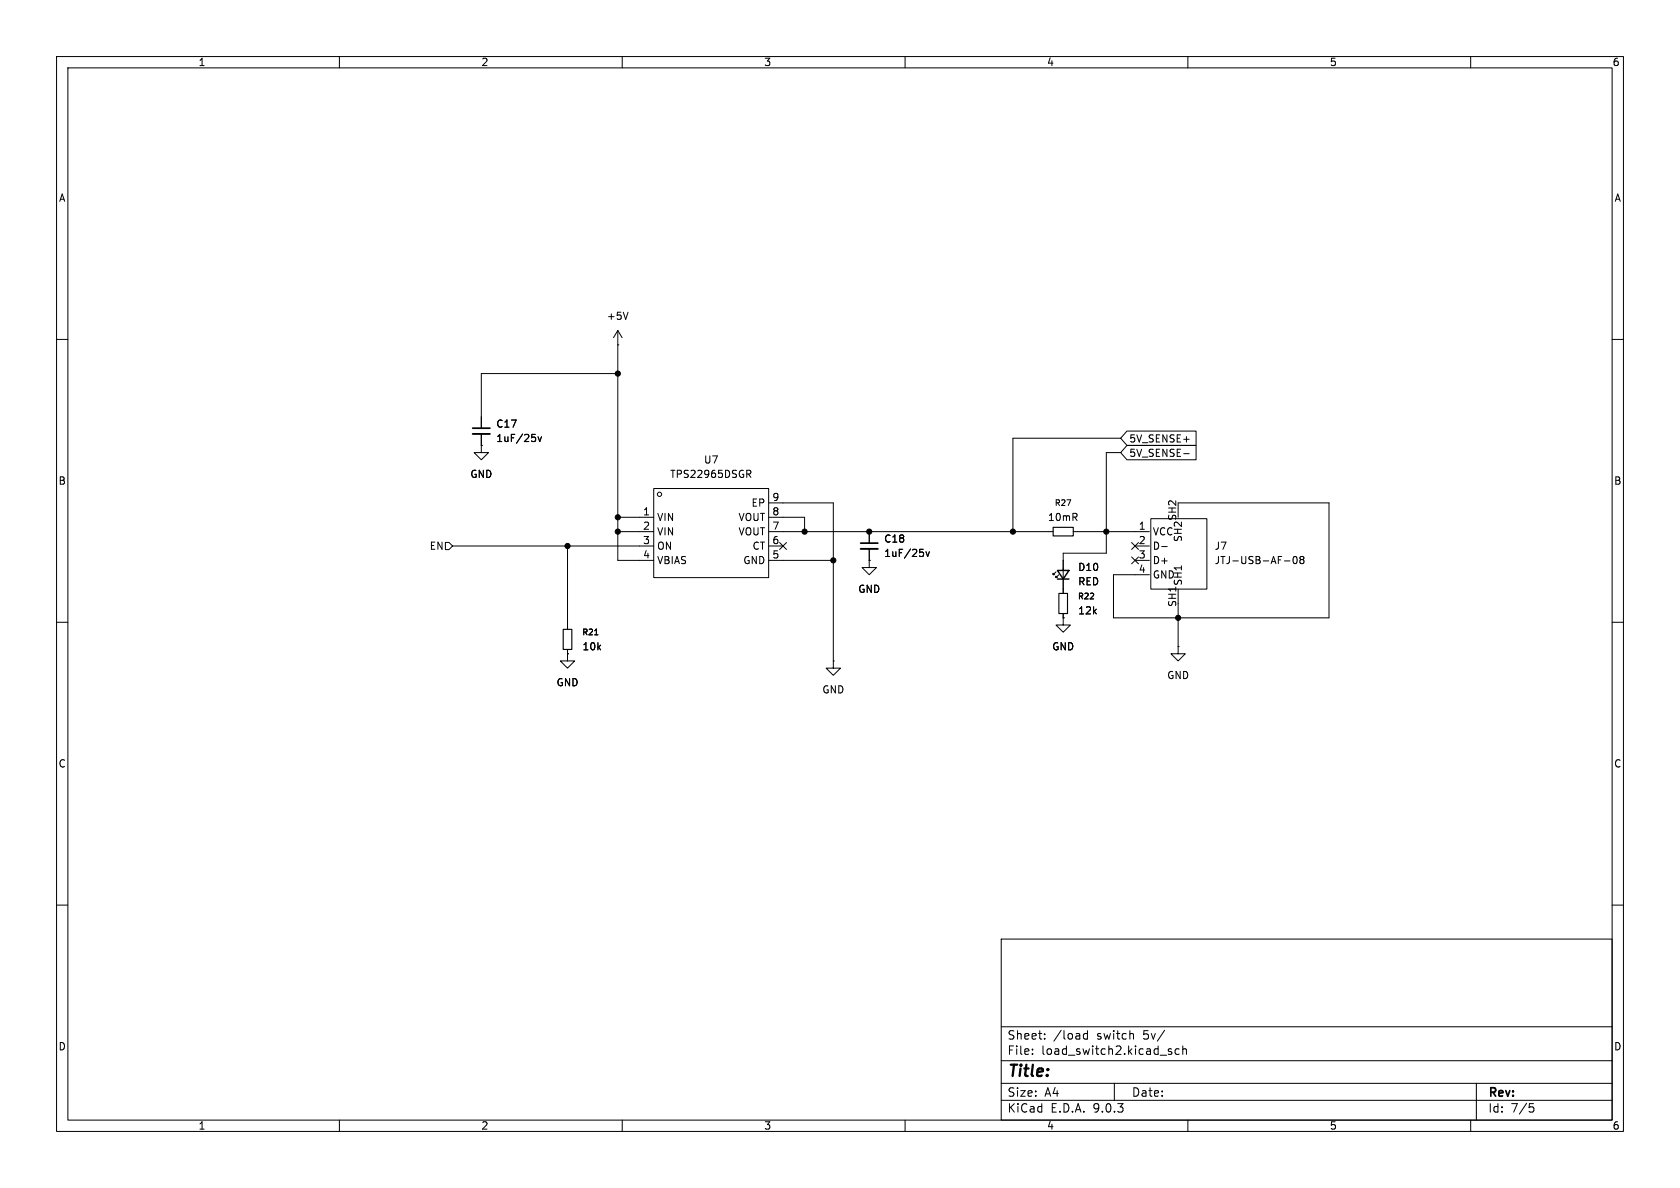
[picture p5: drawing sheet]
<svg xmlns="http://www.w3.org/2000/svg" width="297mm" height="210mm" viewBox="0 0 297 210" stroke-linecap="round" stroke-linejoin="round" font-family="sans-serif">
<g fill="none" stroke="#000" stroke-width=".18">
<path d="M10 10h277v190h-277zM12 12h273v186h-273zM60 10v2M110 10v2M160 10v2M210 10v2M260 10v2M109.2 58.4v40.7h6.4M109.2 58.4l-.7 1.3M109.2 58.4l.8 1.3M111 55.2l-.4 1.3M10 60h2"/>
<path d="M85.1 78.7v1.3h1.3l-1.3 1.3-1.3-1.3h1.3M85.1 78.7h.1M85.1 76.7v2M94 76.8h.6M94.6 77.3l.1 .2-.1 .5M95.1 77.2l.3 .9 .3-.9M109.2 61h.1M109.2 66h-24.1v9.7M198.1 77.5h-19v16.5M199.2 76.2h12.3v2.5h-12.3l-1.1-1.2zM199.2 78.7h12.3v2.6h-12.3l-1.1-1.3zM285 60h2"/>
<path d="M78.7 95.9h.7l.6 .6-.6 .7h-.7zM80 96.5h35.6M100.3 96.5v14.8M109.2 94h6.4M109.2 91.4h6.4M115.6 86.4h20.3v15.7h-20.3zM132 83.1h.5l.2 .3-.1 .3-.6 .1M132.3 83.8l.4 .6M135.9 94h50.3M135.9 96.5h2.5M135.9 99.1h11.4M135.9 91.4h6.3v2.6"/>
<path d="M135.9 88.9h11.4v27.9M137.8 95.9l1.2 1.2M139 95.9l-1.2 1.2M153.7 99.1v1.2h1.2l-1.2 1.3-1.3-1.3h1.3M153.7 99.1h.1M153.7 94v2M153.7 97v2.1M162.6 97.1h.6M163.2 97.7l.1 .1-.1 .5M163.7 97.5l.3 .9 .3-.9M189.7 94h13.5M198.1 80h-2.5v17.8h-7.6v7.1"/>
<path d="M200.1 95.9l1.2 1.2M200.1 98.5l1.2 1.2M200.7 96.5h2.5M200.7 99.1h2.5M201.3 95.9l-1.2 1.2M201.3 98.5l-1.2 1.2M203.5 91.7h9.9v12.4h-9.9zM205.4 96.6h.9M208.3 88.9h26.6v20.3h-38.1v-7.6h6.4M209.3 80.2h.9M227.1 99.2h.9M228.7 98.5l.2-.1a.68 .68 0 0 1 .4 .6 .68 .68 0 0 1-.4 .6l-.2-.1-.1-.3z"/>
<path d="M230 98.9l-.2-.2 .2-.3h.3l.2 .2-.2 .3M230 98.9l-.2 .3 .1 .3 .1 .1h.4l.1-.2v-.2l-.2-.3M230 98.9h.3M10 110h2M100.3 115.6v1.2h1.3l-1.3 1.3-1.2-1.3h1.2M100.3 115.6h.1M100.3 114.8v.8M105.1 112.2h.6M147.3 116.8v1.3h1.3l-1.3 1.3-1.3-1.3h1.3M147.3 116.8h.1M186.7 101.1l-.5 .5v-.3v.3h.2M187.2 101.6l-.5 .5v-.2v.2h.2"/>
<path d="M188 109.2v1.3h1.2l-1.2 1.3-1.3-1.3h1.3M188 109.2h.1M188 108.5v.7M208.3 114.3v1.3h1.2l-1.2 1.2-1.3-1.2h1.3M208.3 114.3h.1M208.3 106.7v7.6M285 110h2M10 160h2M177 166h108v32h-108zM285 160h2M60 198v2M110 198v2"/>
<path d="M160 198v2M177 194.5h108M177 191.5h108M177 187.5h108M177 181.5h108M182.5 186.3v.1M182.5 185.5v.1M184.7 183.6v.1M184.7 182.8v.1M192.2 182.2v1.5M192.2 182.8l-.4-.1-.3 .3v.4l.2 .2h.5M197 191.5v3"/>
<path d="M200.3 182.8l.1 .9M205.9 182.1l-1.3 2M206.6 185.8l.5 .2 .1 .2-.2 .2-.5-.1M206.6 185.5h.5M208.5 185.5l-.5-.1-.3 .3v.4l.2 .2h.6M209.1 185.5l.2-.1 .4 .1v.9M209.1 184.9v1.5M210 198v2M260 198v2M261 191.5v6.5M270.4 195.1h.7M270.5 195.7h.4l.3 .3-.2 .5-.5 .1"/>
<circle cx="116.6" cy="87.4" r=".38"/>
</g>
<path d="M186.2 93.2h3.5v1.5h-3.5zM99.6 111.3h1.5v3.5h-1.5zM187.2 104.9h1.5v3.6h-1.5z" fill="none" stroke="#000" stroke-width=".2"/>
<path d="M186.9 100.8h2.1l-1 1.6zM186.9 102.4h2.1" fill="none" stroke="#000" stroke-width=".25"/>
<path d="M83.6 75.7h3M152.1 96h3.1" fill="none" stroke="#000" stroke-width=".3"/>
<path d="M83.6 76.7h3M152.1 97h3.1" fill="none" stroke="#000" stroke-width=".33"/>
<g fill="#000" stroke="#000" stroke-width=".18">
<circle cx="109.2" cy="66" r=".46"/>
<circle cx="100.3" cy="96.5" r=".46"/>
<circle cx="109.2" cy="94" r=".46"/>
<circle cx="109.2" cy="91.4" r=".46"/>
<circle cx="142.2" cy="94" r=".46"/>
<circle cx="147.3" cy="99.1" r=".46"/>
<circle cx="153.7" cy="94" r=".46"/>
<circle cx="179.1" cy="94" r=".46"/>
<circle cx="195.6" cy="94" r=".46"/>
<circle cx="208.3" cy="109.2" r=".46"/>
</g>
<text font-size="2.8" x="178" y="190.9">Title:</text>
<g font-size="2.1">
<text x="178" y="184">Sheet:</text>
<text x="186.2" y="184">/load</text>
<text x="194" y="184">switch</text>
<text x="202.3" y="184">5v/</text>
<text x="178" y="186.7">File:</text>
<text x="184.1" y="186.7">load_switch2.kicad_sch</text>
<text x="178" y="196.9">KiCad</text>
<text x="178" y="194.1">Size:</text>
<text x="184.7" y="194.1">A4</text>
<text x="185.7" y="196.9">E.D.A.</text>
<text x="193.3" y="196.9">9.0.3</text>
<text x="200" y="194.1">Date:</text>
<text x="263" y="194.3">Rev:</text>
<text x="263" y="196.9">Id:</text>
<text x="267.1" y="196.9">7/5</text>
</g>
<g font-size="1.8">
<text x="35" y="11.9">1</text>
<text x="85" y="11.9">2</text>
<text x="135" y="11.9">3</text>
<text x="185" y="11.9">4</text>
<text x="235" y="11.9">5</text>
<text x="285" y="11.9">6</text>
<text x="10.3" y="35.9">A</text>
<text x="285.3" y="35.9">A</text>
<text x="107.2" y="56.7">+5V</text>
<text x="87.6" y="75.8">C17</text>
<text x="87.6" y="78.3">1uF/25v</text>
<text x="124.4" y="82.1">U7</text>
<text x="199.5" y="78.4">5V_SENSE+</text>
<text x="199.5" y="81">5V_SENSE-</text>
<text x="10.3" y="85.9">B</text>
<text x="83.1" y="84.7">GND</text>
<text x="118.4" y="84.7">TPS22965DSGR</text>
<text x="132.8" y="89.8">EP</text>
<text x="136.5" y="88.6">9</text>
<text x="285.3" y="85.9">B</text>
<text x="113.6" y="91.2">1</text>
<text x="113.6" y="93.7">2</text>
<text x="116.1" y="92.3">VIN</text>
<text x="116.1" y="94.8">VIN</text>
<text x="130.5" y="92.3">VOUT</text>
<text x="130.5" y="94.8">VOUT</text>
<text x="136.5" y="91.2">8</text>
<text x="136.5" y="93.7">7</text>
<text x="185.2" y="92.3">10mR</text>
<text x="201.2" y="93.7">1</text>
<text x="203.7" y="94.8">VCC</text>
<text x="208" y="92.1" transform="rotate(-90 208 92.1)">SH2</text>
<text x="209.1" y="95.9" transform="rotate(-90 209.1 95.9)">SH2</text>
<text x="75.9" y="97.4">EN</text>
<text x="113.6" y="96.3">3</text>
<text x="113.6" y="98.8">4</text>
<text x="116.1" y="97.4">ON</text>
<text x="116.1" y="99.9">VBIAS</text>
<text x="131.3" y="99.9">GND</text>
<text x="132.9" y="97.4">CT</text>
<text x="136.5" y="96.3">6</text>
<text x="136.5" y="98.8">5</text>
<text x="156.2" y="96.1">C18</text>
<text x="156.2" y="98.7">1uF/25v</text>
<text x="190.5" y="101.1">D10</text>
<text x="201.2" y="96.3">2</text>
<text x="201.2" y="98.8">3</text>
<text x="201.2" y="101.3">4</text>
<text x="203.7" y="97.4">D-</text>
<text x="203.7" y="99.9">D+</text>
<text x="214.6" y="97.4">J7</text>
<text x="214.6" y="99.9">JTJ-USB-AF-08</text>
<text x="151.6" y="105">GND</text>
<text x="190.5" y="103.7">RED</text>
<text x="203.7" y="102.5">GND</text>
<text x="208" y="107.4" transform="rotate(-90 208 107.4)">SH1</text>
<text x="209.1" y="103.6" transform="rotate(-90 209.1 103.6)">SH1</text>
<text x="190.5" y="108.8">12k</text>
<text x="102.9" y="115.2">10k</text>
<text x="185.9" y="115.2">GND</text>
<text x="98.3" y="121.5">GND</text>
<text x="145.3" y="122.8">GND</text>
<text x="206.2" y="120.2">GND</text>
<text x="10.3" y="135.9">C</text>
<text x="285.3" y="135.9">C</text>
<text x="10.3" y="185.9">D</text>
<text x="285.3" y="185.9">D</text>
<text x="35" y="199.9">1</text>
<text x="85" y="199.9">2</text>
<text x="135" y="199.9">3</text>
<text x="185" y="199.9">4</text>
<text x="235" y="199.9">5</text>
<text x="285" y="199.9">6</text>
</g>
<g font-size="1.4">
<text x="186.4" y="89.6">R27</text>
<text x="190.5" y="106.1">R22</text>
<text x="102.8" y="112.5">R21</text>
</g>
</svg>
